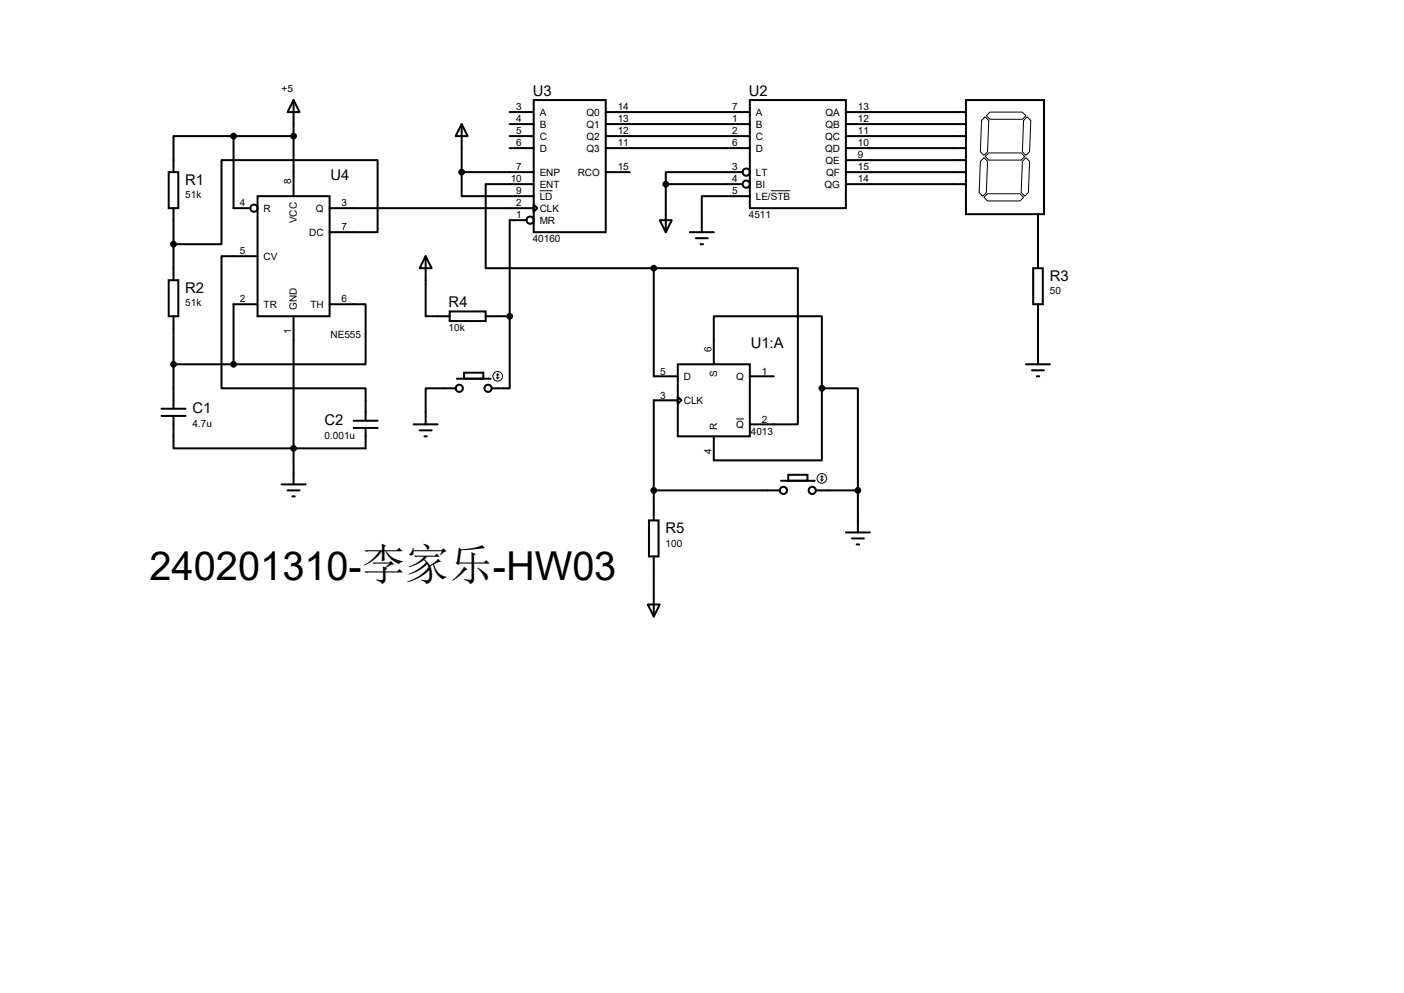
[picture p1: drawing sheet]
<svg xmlns="http://www.w3.org/2000/svg" width="297mm" height="210mm" viewBox="0 0 297 210" stroke-linecap="round" stroke-linejoin="round" font-family="sans-serif">
<g fill="none" stroke="#000" stroke-width=".42">
<path d="M35.7 36.4h2v7.6h-2zM49.4 28.8h-12.7v7.6M49.4 28.8h12.7M49.4 28.8v15.2h3.6M62.1 21.2l1.3 2.5h-2.6zM62.1 21.2v20.3M97.7 26.2l1.2 2.6h-2.5zM97.7 36.4v5.1h15.2M97.7 36.4h15.2M97.7 26.2v10.2M107.8 23.7h5.1M107.8 26.2h5.1"/>
<path d="M107.8 28.8h5.1M107.8 31.3h5.1M112.9 21.2h15.2v27.9h-15.2zM112.9 38.9h-10.2v17.8h35.6M128.1 23.7h30.5M128.1 26.2h30.5M128.1 28.8h30.5M128.1 31.3h30.5M128.1 36.4h5.1M140.8 38.9h16.3M140.8 38.9v10.2M157.1 36.4h-16.3v2.5"/>
<path d="M158.6 21.2h20.3v22.8h-20.3zM178.9 23.7h25.4M178.9 26.2h25.4M178.9 28.8h25.4M178.9 31.3h25.4M178.9 33.9h25.4M178.9 36.4h25.4M178.9 38.9h25.4M204.3 21.2h16.6v24.1h-16.6zM35.7 59.3h2v7.6h-2zM36.7 44v15.3M54.5 41.5h15.2v25.4h-15.2z"/>
<path d="M54.5 54.2h-7.6v27.9h30.4v6.9M69.7 49.1h10.2v-15.2h-33v17.7h-10.2M69.7 44h43.2M90 54.2l1.3 2.5h-2.5zM90 54.2v12.7h5.1M111.4 46.6h-3.6v20.3M112.9 43.3l.8 .7-.8 .8zM138.3 56.7h30.5v33h-10.2M138.3 56.7v22.9h5.1M139.6 46.6h2.5l-1.3 2.5zM145.9 49.1h5.1M147.2 50.4h2.5"/>
<path d="M148.2 51.6h.5M158.6 41.5h-10.1v7.6M218.6 56.7h2v7.6h-2zM219.6 45.3v11.4M36.7 66.9v19.5M36.7 77h12.7M54.5 64.3h-5.1v12.7M62.1 66.9v35.5M69.7 64.3h7.6v12.7h-27.9M95.1 65.9h7.6v2h-7.6zM98.2 78.8h4v1.3h-4zM102.7 66.9h5.1"/>
<path d="M107.8 66.9v15.2h-3.8M143.4 77h15.2v15.3h-15.2zM151 77v-10.1h22.9v15.2M158.6 79.6h5.1M217 77h5.1M218.3 78.3h2.6M219.3 79.6h.5M219.6 64.3v12.7M34.2 88h5M34.2 86.4h5M36.7 88v6.8h40.6v-4.3M74.8 90.5h5.1"/>
<path d="M74.8 89h5.1M87.5 89.7h5.1M88.8 91h2.5M89.8 92.3h.5M96.4 82.1h-6.4v7.6M96.6 80.1h7.2M143.4 83.9l.7 .8-.7 .7zM143.4 84.7h-5.1v25.4M173.9 82.1v15.3h-22.9v-5.1M173.9 82.1h7.6v21.6M59.6 102.4h5M60.8 103.7h2.6"/>
<path d="M61.8 105h.6M137.3 110.1h2v7.6h-2zM138.3 117.7v12.7M138.3 103.7h26.7M165.2 101.7h7.1M166.8 100.4h4v1.3h-4zM172.6 103.7h8.9M178.9 112.6h5.1M180.2 113.9h2.6M181.2 115.1h.5M181.5 103.7v8.9M137 127.8h2.6l-1.3 2.6z"/>
<circle cx="157.9" cy="38.9" r=".76"/>
<circle cx="157.9" cy="36.4" r=".76"/>
<circle cx="53.7" cy="44" r=".76"/>
<circle cx="112.1" cy="46.6" r=".76"/>
<circle cx="97.2" cy="82.1" r=".76"/>
<circle cx="103.3" cy="82.1" r=".76"/>
<circle cx="165.7" cy="103.7" r=".76"/>
<circle cx="171.8" cy="103.7" r=".76"/>
</g>
<g fill="none" stroke="#000" stroke-width=".21">
<path d="M207.6 25.5l.8-.8 .8 .8-.3 6.6-.7 .8-.8-.8zM208.2 33.4l.7 .7-.2 6.6-.8 .8-.8-.8 .3-6.6zM208.4 33.1l.8-.8h6.8l.8 .8-.8 .8h-6.8zM208.7 24.5l.7-.8h6.9l.7 .8-.7 .7h-6.9zM216.5 25.5l.8-.8 .8 .8-.3 6.6-.8 .8-.7-.8zM217 33.4l.8 .7-.2 6.6-.8 .8-.8-.8 .3-6.6zM114.2 40.3h2.7M163.1 40.3h4.1M208.2 41.7l.7-.7h6.9l.7 .7-.7 .8h-6.9zM105 79.8l.3 .3M105.3 79.1v1M105.3 79.1l-.3 .2"/>
<path d="M105.3 79.1l.2 .2M105.5 79.8l-.2 .3M155.7 88.6h1.7M173.6 101.4l.3 .3M173.9 100.7v1M173.9 100.7l-.3 .2M173.9 100.7l.2 .2M174.1 101.4l-.2 .3"/>
<circle cx="105.3" cy="79.6" r="1.02"/>
<circle cx="173.9" cy="101.2" r="1.02"/>
</g>
<g fill="#000" stroke="#000" stroke-width=".42">
<circle cx="49.4" cy="28.8" r=".51"/>
<circle cx="62.1" cy="28.8" r=".51"/>
<circle cx="97.7" cy="36.4" r=".51"/>
<circle cx="140.8" cy="38.9" r=".51"/>
<circle cx="36.7" cy="51.6" r=".51"/>
<circle cx="138.3" cy="56.7" r=".51"/>
<circle cx="36.7" cy="77" r=".51"/>
<circle cx="49.4" cy="77" r=".51"/>
<circle cx="107.8" cy="66.9" r=".51"/>
<circle cx="62.1" cy="94.8" r=".51"/>
<circle cx="173.9" cy="82.1" r=".51"/>
<circle cx="138.3" cy="103.7" r=".51"/>
<circle cx="181.5" cy="103.7" r=".51"/>
</g>
<text font-size="8.4" x="31.6" y="122.8">240201310-李家乐-HW03</text>
<g font-size="3.1">
<text x="112.7" y="20.3">U3</text>
<text x="158.4" y="20.3">U2</text>
<text x="39.2" y="39">R1</text>
<text x="69.9" y="38.1">U4</text>
<text x="222.1" y="59.4">R3</text>
<text x="39.2" y="61.9">R2</text>
<text x="94.9" y="65">R4</text>
<text x="158.8" y="73.6">U1:A</text>
<text x="40.7" y="87.3">C1</text>
<text x="68.7" y="89.8">C2</text>
<text x="140.8" y="112.7">R5</text>
</g>
<g font-size="2.1">
<text x="59.6" y="19.4">+5</text>
<text x="109.2" y="23.3">3</text>
<text x="130.7" y="23.3">14</text>
<text x="154.9" y="23.3">7</text>
<text x="181.5" y="23.3">13</text>
<text x="109.2" y="25.9">4</text>
<text x="109.2" y="28.4">5</text>
<text x="114.2" y="24.5">A</text>
<text x="114.2" y="27">B</text>
<text x="114.2" y="29.5">C</text>
<text x="124.1" y="24.5">Q0</text>
<text x="124.1" y="27">Q1</text>
<text x="124.1" y="29.5">Q2</text>
<text x="130.7" y="25.9">13</text>
<text x="130.7" y="28.4">12</text>
<text x="154.9" y="25.9">1</text>
<text x="154.9" y="28.4">2</text>
<text x="159.9" y="24.5">A</text>
<text x="159.9" y="27">B</text>
<text x="159.9" y="29.5">C</text>
<text x="174.5" y="29.5">QC</text>
<text x="174.6" y="24.5">QA</text>
<text x="174.6" y="27">QB</text>
<text x="181.5" y="25.9">12</text>
<text x="181.5" y="28.4">11</text>
<text x="109.2" y="30.9">6</text>
<text x="114.2" y="32.1">D</text>
<text x="124.1" y="32.1">Q3</text>
<text x="130.7" y="30.9">11</text>
<text x="154.9" y="30.9">6</text>
<text x="159.9" y="32.1">D</text>
<text x="174.5" y="32.1">QD</text>
<text x="174.6" y="34.6">QE</text>
<text x="181.5" y="30.9">10</text>
<text x="181.5" y="33.5">9</text>
<text x="39.2" y="42">51k</text>
<text x="61.6" y="38.9" transform="rotate(-90 61.6 38.9)">8</text>
<text x="108" y="38.6">10</text>
<text x="109.2" y="36">7</text>
<text x="109.2" y="41.1">9</text>
<text x="114.2" y="37.2">ENP</text>
<text x="114.2" y="39.7">ENT</text>
<text x="122.2" y="37.2">RCO</text>
<text x="130.7" y="36">15</text>
<text x="154.9" y="36">3</text>
<text x="154.9" y="38.6">4</text>
<text x="154.9" y="41.1">5</text>
<text x="159.9" y="37.2">LT</text>
<text x="159.9" y="39.7">BI</text>
<text x="174.4" y="39.7">QG</text>
<text x="174.8" y="37.2">QF</text>
<text x="181.5" y="36">15</text>
<text x="181.5" y="38.6">14</text>
<text x="50.8" y="43.6">4</text>
<text x="55.8" y="44.8">R</text>
<text x="62.8" y="47.2" transform="rotate(-90 62.8 47.2)">VCC</text>
<text x="66.8" y="44.8">Q</text>
<text x="72.3" y="43.6">3</text>
<text x="109.2" y="43.6">2</text>
<text x="109.2" y="46.2">1</text>
<text x="114.2" y="42.2">LD</text>
<text x="114.2" y="44.8">CLK</text>
<text x="114.2" y="47.3">MR</text>
<text x="158.4" y="46.2">4511</text>
<text x="159.9" y="42.2">LE/STB</text>
<text x="50.8" y="53.8">5</text>
<text x="65.4" y="49.9">DC</text>
<text x="72.3" y="48.7">7</text>
<text x="112.7" y="51.3">40160</text>
<text x="55.8" y="54.9">CV</text>
<text x="39.2" y="64.8">51k</text>
<text x="50.8" y="64">2</text>
<text x="55.8" y="65.1">TR</text>
<text x="62.8" y="65.6" transform="rotate(-90 62.8 65.6)">GND</text>
<text x="65.7" y="65.1">TH</text>
<text x="72.3" y="64">6</text>
<text x="222.1" y="62.3">50</text>
<text x="61.6" y="70.6" transform="rotate(-90 61.6 70.6)">1</text>
<text x="69.9" y="71.6">NE555</text>
<text x="94.9" y="70.1">10k</text>
<text x="150.5" y="74.5" transform="rotate(-90 150.5 74.5)">6</text>
<text x="139.7" y="79.2">5</text>
<text x="144.7" y="80.3">D</text>
<text x="151.7" y="79.7" transform="rotate(-90 151.7 79.7)">S</text>
<text x="155.7" y="80.3">Q</text>
<text x="161.2" y="79.2">1</text>
<text x="139.7" y="84.3">3</text>
<text x="144.7" y="85.4">CLK</text>
<text x="161.2" y="89.4">2</text>
<text x="40.7" y="90.2">4.7u</text>
<text x="68.7" y="92.8">0.001u</text>
<text x="151.7" y="91" transform="rotate(-90 151.7 91)">R</text>
<text x="155.7" y="90.5">Q</text>
<text x="158.8" y="91.9">4013</text>
<text x="150.5" y="96" transform="rotate(-90 150.5 96)">4</text>
<text x="140.8" y="115.6">100</text>
</g>
</svg>
